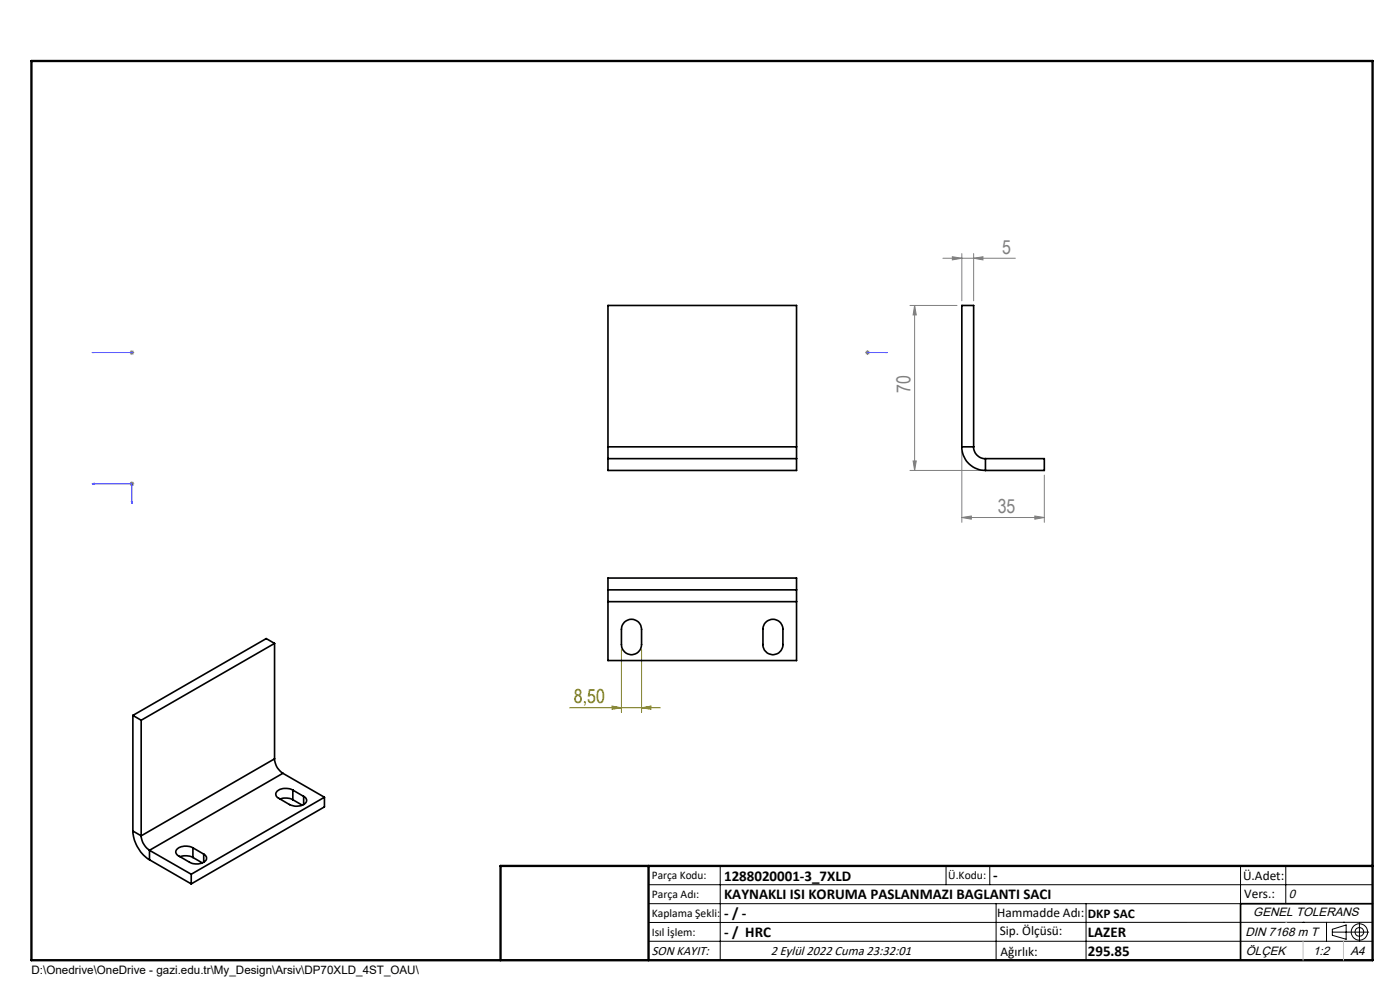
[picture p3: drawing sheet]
<svg xmlns="http://www.w3.org/2000/svg" width="297mm" height="210mm" viewBox="0 0 297 210" stroke-linecap="round" stroke-linejoin="round" font-family="sans-serif">
<g fill="none" stroke="#000" stroke-width=".21">
<path d="M137.6 187.7h153.6M137.6 191.7h153.6M137.6 199.7h153.6M152.8 183.7v20M200.7 183.7v4M210 183.7v4M211.3 191.7v12M230.4 191.7v12M263.2 183.7v20M272.8 183.7v8M276.4 195.6h.1M281.4 195.6v4.1"/>
<path d="M282.6 197.7h7.8M282.6 197.1l3-.9v3l-3-.8zM285 195.6h.1M288.4 195.8v3.8M291.2 195.6l-153.6 .1"/>
<circle cx="288.4" cy="197.7" r="1.74"/>
<circle cx="288.4" cy="197.7" r=".93"/>
</g>
<path d="M19.5 74.8h.5h-.5M19.5 74.8h8.5M27.9 74.8h.2zM28 74.8h.1M183.9 74.8h.2zM184 74.8h.1M184 74.8h4.2M188.2 74.8h-.4h.4M19.5 102.6l.5-.1v.2zM19.5 102.6h8.5v4.2M27.9 106.4h.2l-.1 .4z" fill="none" stroke="#00f" stroke-width=".21"/>
<path d="M131.8 137.8v13.3M136.1 137.8v13.3M120.8 150.1h19.3M129.9 149.8l1.9 .3-1.9 .4zM136.1 150.1l2-.3v.7z" fill="none" stroke="#808000" stroke-width=".21"/>
<g fill="none" stroke="#808080" stroke-width=".21">
<path d="M200 54.8h15.4M202 54.5l2 .3-2 .3zM204 53.8v10M206.6 54.8l1.9-.3v.6zM206.6 53.8v10M27.5 74.8h1M27.6 74.4l.7 .7M28 74.3v1M28.3 74.4l-.7 .7M183.6 74.8h.9M183.7 74.4l.7 .7M184 74.3v1"/>
<path d="M184.4 74.4l-.7 .7M193 64.8h10M194 64.8v35M194 64.8l.4 2h-.7zM193 99.8h15M193.7 97.8h.7l-.4 2zM204 95.8v15M27.5 102.6h1M27.6 102.3l.7 .7M28 102.1v1M28.3 102.3l-.7 .7M204 109.8l2.1-.3v.6z"/>
<path d="M204 109.8h17.5M219.5 109.5l2 .3-2 .3zM221.5 100.8v10"/>
</g>
<path d="M106.2 203.7h185" fill="none" stroke="#000" stroke-width=".25"/>
<path d="M291.2 191.7h-28v12" fill="none" stroke="#000" stroke-width=".35"/>
<path d="M6.7 12.9h284.5v190.8h-284.5zM137.6 183.7v20M291.2 183.7h-185v20" fill="none" stroke="#000" stroke-width=".5"/>
<path d="M272.8 195.6h.1M276.4 199.7v4M285 199.7v4" fill="none" stroke="#c0c0c0" stroke-width=".21"/>
<g fill="#00f">
<path d="M27.9 74.8h.2zM19.5 74.8h.5zM27.9 106.4l.1 .4 .1-.4zM19.5 102.6l.5 .1v-.2z"/>
<path d="M187.8 74.8h.4zM183.9 74.8h.2z"/>
</g>
<path d="M129.9 149.8l1.9 .3-1.9 .4zM136.1 150.1l2-.3v.7z" fill="#808000"/>
<g fill="#808080">
<path d="M202 54.5l2 .3-2 .3zM206.6 54.8l1.9-.3v.6z"/>
<path d="M204 109.8l2.1-.3v.6zM219.5 109.5l2 .3-2 .3z"/>
<path d="M194 64.8l.4 2h-.7zM193.7 97.8h.7l-.4 2z"/>
</g>
<g fill="none" stroke="#000" stroke-width=".35">
<path d="M129 94.8v2.5M129 94.8v-30h40v30M129 97.3v2.5h40v-2.5M129 97.3h40M129 94.8h40M169 94.8v2.5M204 94.8a5 5 0 0 0 5.1 5M204 94.8h2.6M204 94.8v-30h2.6v30M206.6 94.8a2.47 2.47 0 0 0 2.5 2.5M209.1 97.3h12.4v2.5h-12.4M209.1 97.3v2.5"/>
<path d="M58.2 136.5l-1.7-1-28.3 16.3M58.2 136.5l-28.2 16.3M58.2 136.5v24.5M129 125.1v2.5M129 125.1v-2.5h40v2.5M129 127.6v12.5h40v-12.5M129 125.1h40M129 127.6h40M132.5 131.9a2.15 2.15 0 0 1 2.3-.3 2.15 2.15 0 0 1 1.3 1.9v3.2a2.13 2.13 0 0 1-2.1 2.2 2.13 2.13 0 0 1-2.2-2.2l.1-3.8zM162.3 132.1a2.14 2.14 0 0 1 2.4-.6 2.14 2.14 0 0 1 1.4 2v3.2a2.12 2.12 0 0 1-2.1 2.2 2.12 2.12 0 0 1-2.1-2.2v-3.5zM169 125.1v2.5M28.2 151.8l1.8 1"/>
<path d="M28.2 151.8v24.5M30 152.8v24.5M28.2 176.3a7.7 7.7 0 0 0 3.5 6.1M28.2 176.3l1.8 1M30 177.3a4.1 4.1 0 0 0 1.7 3.1M40.9 179.8a2.8 2.8 0 0 0-3.6 .7l.1 .5 .3 .5 2.5 1.4a2.8 2.8 0 0 0 3.6-.7v-.5l-.6-.5M40.9 179.8l2.3 1.4M40.9 179.8v2.1M58.2 161a3.8 3.8 0 0 0 1.8 3M58.2 161l-28.2 16.3M59.4 169.5l.3-.1a3.4 3.4 0 0 1 2.4 .2M60 164l-28.3 16.4"/>
<path d="M60 164l8.8 5.1M62.1 167.6a2.7 2.7 0 0 0-3.6 .7l.1 .5 .3 .4 2.5 1.5a2.8 2.8 0 0 0 3.6-.7l-.1-.7-.5-.4M62.1 167.6l2.3 1.3M62.1 167.6v2M62.1 169.6l2 1.2M64.4 168.9v1.8M68.8 169.1l-28.2 16.3M68.8 169.1v2.1l-28.2 16.3M31.7 180.4l8.9 5M31.7 180.4v2M31.7 182.4l8.9 5.1M38.2 181.7l.3-.1a3.5 3.5 0 0 1 2.4 .3"/>
<path d="M40.6 185.4v2.1M40.9 181.9l2 1.1M43.2 181.2v1.7"/>
</g>
<g font-size="4.1" fill="#808080">
<text x="212.6" y="53.8">5</text>
<text x="193.1" y="83.3" transform="rotate(-90 193.1 83.3)">70</text>
<text x="211.7" y="108.9">35</text>
</g>
<text font-size="4.1" fill="#808000" x="121.8" y="149.2">8,50</text>
<g font-size="3.2">
<text x="153.6" y="186.8">1288020001-3_7XLD</text>
<text x="153.6" y="190.8">KAYNAKLI ISI KORUMA PASLANMAZI BAGLANTI SACI</text>
<text x="210.7" y="186.6">-</text>
<text x="153.6" y="194.8">- / -</text>
<text x="153.6" y="198.8">- / HRC</text>
<text x="230.8" y="198.7">LAZER</text>
<text x="230.8" y="202.8">295.85</text>
</g>
<g font-size="2.8">
<text x="263.7" y="186.7">Ü.Adet:</text>
<text x="263.9" y="190.5">Vers.:</text>
<text x="211.5" y="194.5">Hammadde Adı:</text>
<text x="230.8" y="194.7">DKP SAC</text>
<text x="138.3" y="202.6">SON KAYIT:</text>
<text x="163.5" y="202.6">2 Eylül 2022 Cuma 23:32:01</text>
<text x="212.1" y="198.4">Sip. Ölçüsü:</text>
<text x="212.2" y="202.7">Ağırlık:</text>
</g>
<g font-size="2.6">
<text x="273.4" y="190.4">0</text>
<text x="265.9" y="194.4">GENEL TOLERANS</text>
<text x="264.2" y="198.5">DIN 7168 m T</text>
<text x="264.3" y="202.6">ÖLÇEK</text>
<text x="278.5" y="202.6">1:2</text>
<text x="286.5" y="202.6">A4</text>
</g>
<g font-size="2.5">
<text x="138.3" y="186.4">Parça Kodu:</text>
<text x="138.3" y="190.5">Parça Adı:</text>
<text x="201.2" y="186.5">Ü.Kodu:</text>
<text x="138.3" y="194.5">Kaplama Şekli:</text>
<text x="138.3" y="198.6">Isıl İşlem:</text>
<text x="6.7" y="206.7">D:\Onedrive\OneDrive - gazi.edu.tr\My_Design\Arsiv\DP70XLD_4ST_OAU\</text>
</g>
</svg>
